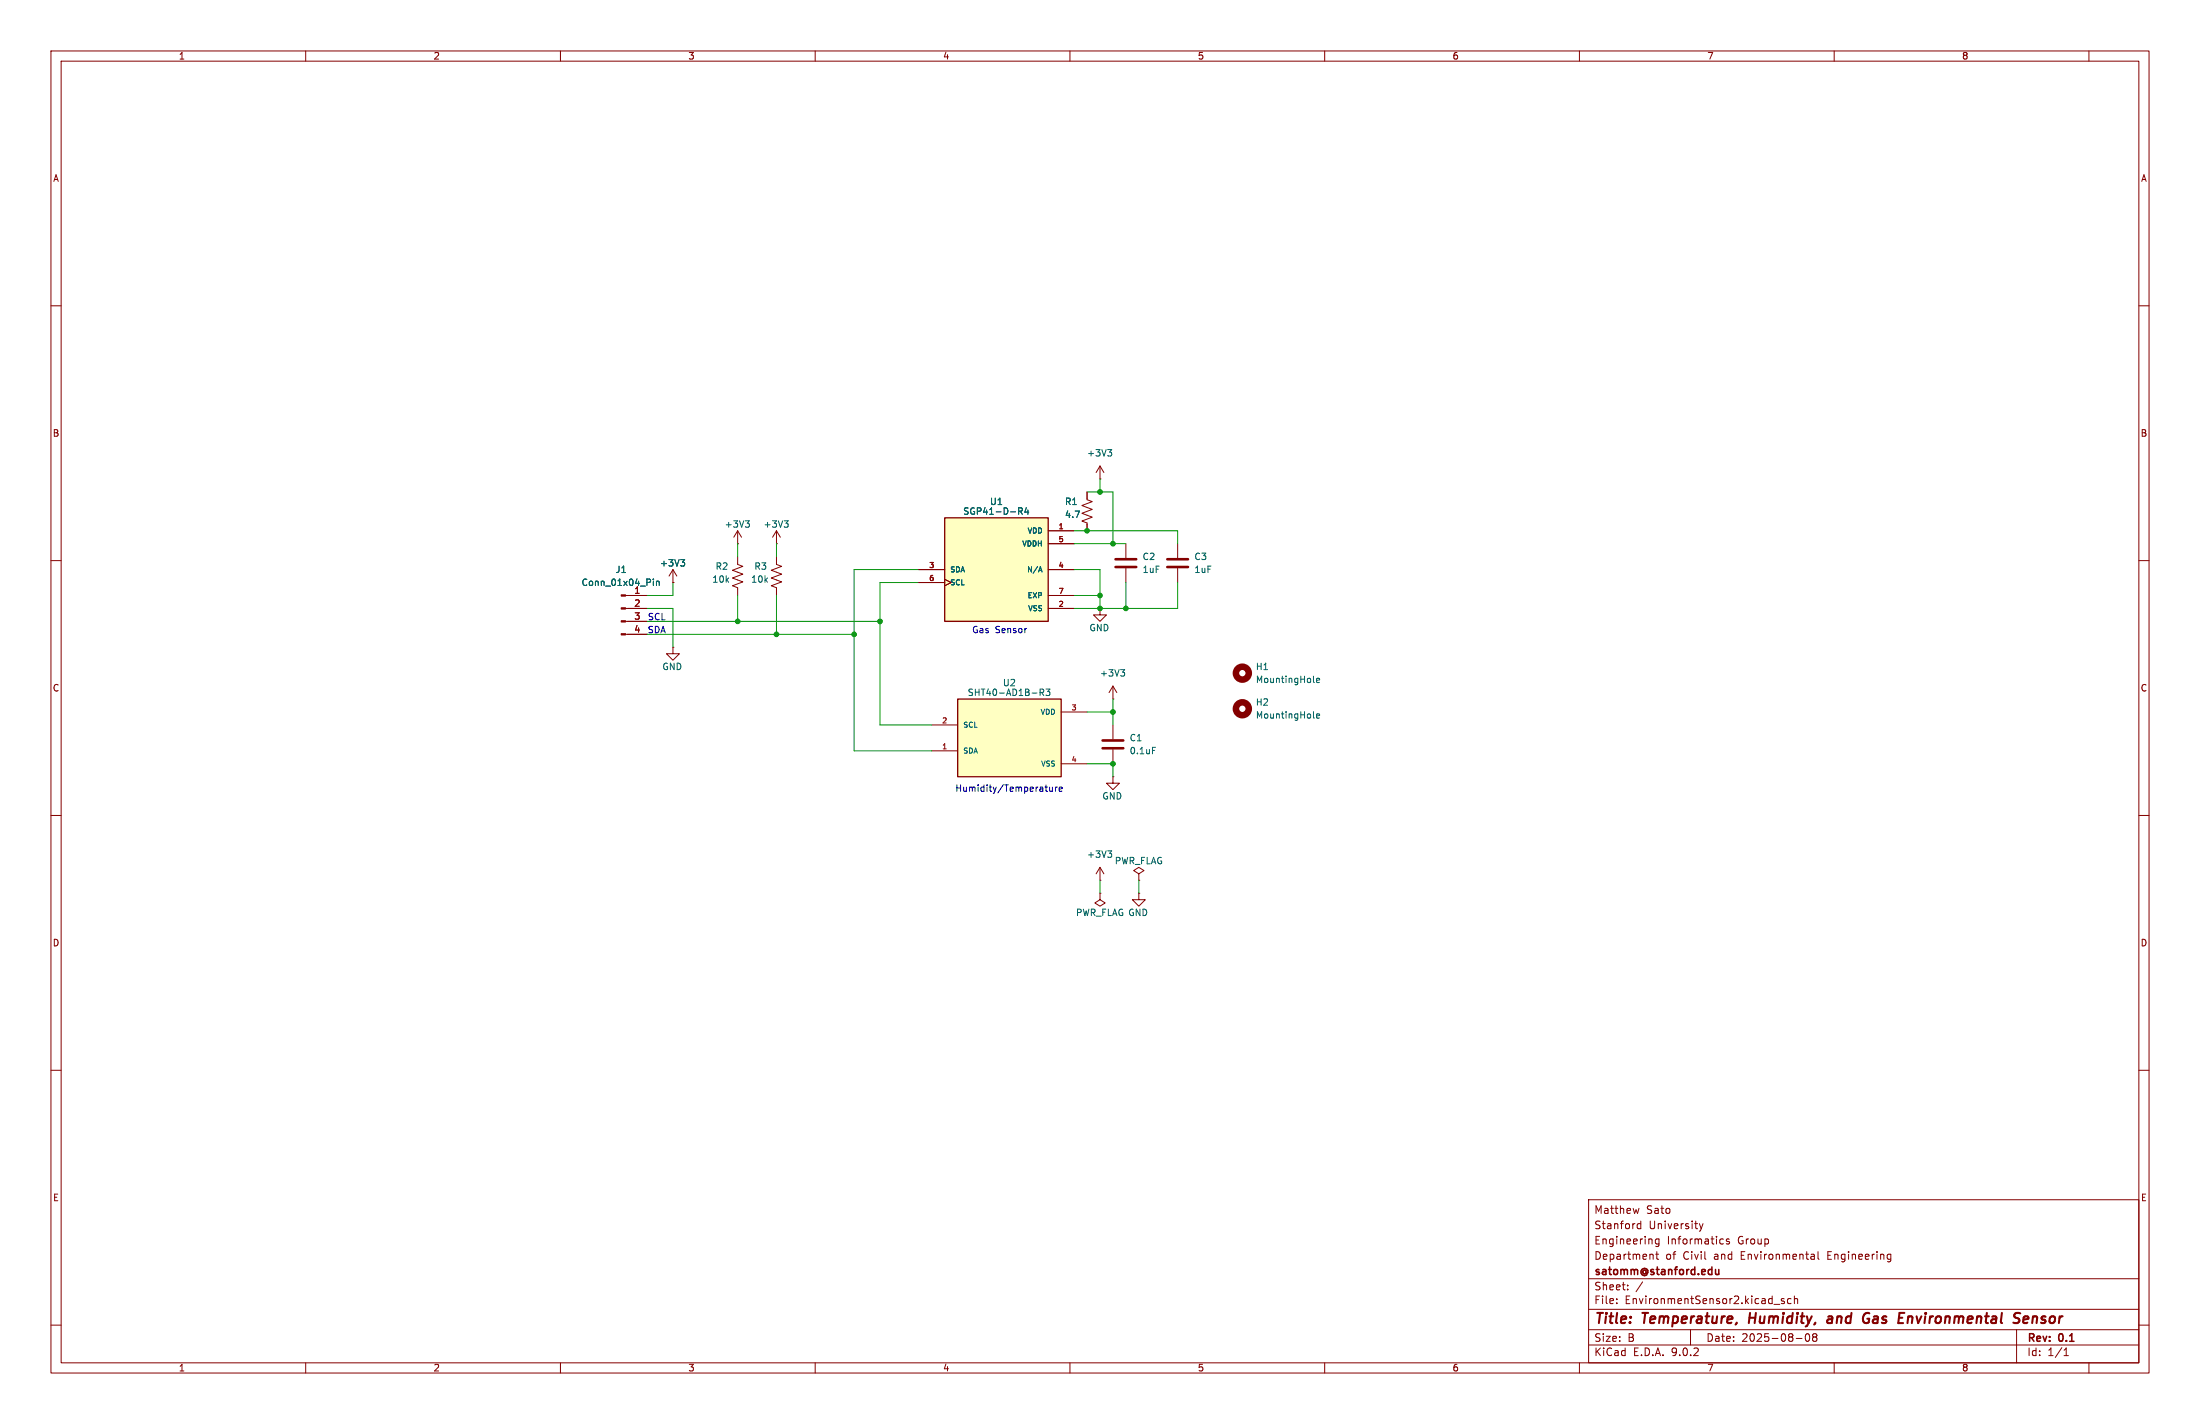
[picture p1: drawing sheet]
(kicad_sch
 (version 20250114)
 (generator "eeschema")
 (generator_version "9.0")
 (paper "B")
 (title_block
  (title "Temperature, Humidity, and Gas Environmental Sensor")
  (date "2025-08-08")
  (rev "0.1")
  (company "satomm@stanford.edu")
  (comment 1 "Department of Civil and Environmental Engineering")
  (comment 2 "Engineering Informatics Group")
  (comment 3 "Stanford University")
  (comment 4 "Matthew Sato"))
 (lib_symbols
  (symbol "Connector:Conn_01x04_Pin"
   (pin_names
    (offset 1.016) (hide yes)) (exclude_from_sim no) (in_bom yes) (on_board yes)
   (property "Reference" "J" (at 0 5.08 0) (effects (font (size 1.27 1.27))))
   (property "Value" "Conn_01x04_Pin" (at 0 -7.62 0) (effects (font (size 1.27 1.27))))
   (property "Footprint" "" (at 0 0 0) (effects (font (size 1.27 1.27)) (hide yes)))
   (property "Datasheet" "~" (at 0 0 0) (effects (font (size 1.27 1.27)) (hide yes)))
   (property "Description" "Generic connector, single row, 01x04, script generated" (at 0 0 0) (effects (font (size 1.27 1.27)) (hide yes)))
   (property "ki_locked" "" (at 0 0 0) (effects (font (size 1.27 1.27))))
   (symbol "Conn_01x04_Pin_1_1"
    (rectangle (start 0.8636 2.667) (end 0 2.413) (stroke (width 0.1524) (type default)) (fill (type outline)))
    (rectangle (start 0.8636 0.127) (end 0 -0.127) (stroke (width 0.1524) (type default)) (fill (type outline)))
    (rectangle (start 0.8636 -2.413) (end 0 -2.667) (stroke (width 0.1524) (type default)) (fill (type outline)))
    (rectangle (start 0.8636 -4.953) (end 0 -5.207) (stroke (width 0.1524) (type default)) (fill (type outline)))
    (polyline (pts (xy 1.27 2.54) (xy 0.8636 2.54)) (stroke (width 0.1524) (type default)) (fill (type none)))
    (polyline (pts (xy 1.27 0) (xy 0.8636 0)) (stroke (width 0.1524) (type default)) (fill (type none)))
    (polyline (pts (xy 1.27 -2.54) (xy 0.8636 -2.54)) (stroke (width 0.1524) (type default)) (fill (type none)))
    (polyline (pts (xy 1.27 -5.08) (xy 0.8636 -5.08)) (stroke (width 0.1524) (type default)) (fill (type none)))
    (pin passive line (at 5.08 2.54 180) (length 3.81) (name "Pin_1" (effects (font (size 1.27 1.27)))) (number "1" (effects (font (size 1.27 1.27)))))
    (pin passive line (at 5.08 0 180) (length 3.81) (name "Pin_2" (effects (font (size 1.27 1.27)))) (number "2" (effects (font (size 1.27 1.27)))))
    (pin passive line (at 5.08 -2.54 180) (length 3.81) (name "Pin_3" (effects (font (size 1.27 1.27)))) (number "3" (effects (font (size 1.27 1.27)))))
    (pin passive line (at 5.08 -5.08 180) (length 3.81) (name "Pin_4" (effects (font (size 1.27 1.27)))) (number "4" (effects (font (size 1.27 1.27))))))
   (embedded_fonts no))
  (symbol "Device:C"
   (pin_numbers (hide yes))
   (pin_names
    (offset 0.254)) (exclude_from_sim no) (in_bom yes) (on_board yes)
   (property "Reference" "C" (at 0.635 2.54 0) (effects (font (size 1.27 1.27)) (justify left)))
   (property "Value" "C" (at 0.635 -2.54 0) (effects (font (size 1.27 1.27)) (justify left)))
   (property "Footprint" "" (at 0.9652 -3.81 0) (effects (font (size 1.27 1.27)) (hide yes)))
   (property "Datasheet" "~" (at 0 0 0) (effects (font (size 1.27 1.27)) (hide yes)))
   (property "Description" "Unpolarized capacitor" (at 0 0 0) (effects (font (size 1.27 1.27)) (hide yes)))
   (symbol "C_0_1"
    (polyline (pts (xy -2.032 0.762) (xy 2.032 0.762)) (stroke (width 0.508) (type default)) (fill (type none)))
    (polyline (pts (xy -2.032 -0.762) (xy 2.032 -0.762)) (stroke (width 0.508) (type default)) (fill (type none))))
   (symbol "C_1_1"
    (pin passive line (at 0 3.81 270) (length 2.794) (name "~" (effects (font (size 1.27 1.27)))) (number "1" (effects (font (size 1.27 1.27)))))
    (pin passive line (at 0 -3.81 90) (length 2.794) (name "~" (effects (font (size 1.27 1.27)))) (number "2" (effects (font (size 1.27 1.27))))))
   (embedded_fonts no))
  (symbol "Device:R_US"
   (pin_numbers (hide yes))
   (pin_names
    (offset 0)) (exclude_from_sim no) (in_bom yes) (on_board yes)
   (property "Reference" "R" (at 2.54 0 90) (effects (font (size 1.27 1.27))))
   (property "Value" "R_US" (at -2.54 0 90) (effects (font (size 1.27 1.27))))
   (property "Footprint" "" (at 1.016 -0.254 90) (effects (font (size 1.27 1.27)) (hide yes)))
   (property "Datasheet" "~" (at 0 0 0) (effects (font (size 1.27 1.27)) (hide yes)))
   (property "Description" "Resistor, US symbol" (at 0 0 0) (effects (font (size 1.27 1.27)) (hide yes)))
   (symbol "R_US_0_1"
    (polyline (pts (xy 0 2.286) (xy 0 2.54)) (stroke (width 0) (type default)) (fill (type none)))
    (polyline (pts (xy 0 2.286) (xy 1.016 1.905) (xy 0 1.524) (xy -1.016 1.143) (xy 0 0.762)) (stroke (width 0) (type default)) (fill (type none)))
    (polyline (pts (xy 0 0.762) (xy 1.016 0.381) (xy 0 0) (xy -1.016 -0.381) (xy 0 -0.762)) (stroke (width 0) (type default)) (fill (type none)))
    (polyline (pts (xy 0 -0.762) (xy 1.016 -1.143) (xy 0 -1.524) (xy -1.016 -1.905) (xy 0 -2.286)) (stroke (width 0) (type default)) (fill (type none)))
    (polyline (pts (xy 0 -2.286) (xy 0 -2.54)) (stroke (width 0) (type default)) (fill (type none))))
   (symbol "R_US_1_1"
    (pin passive line (at 0 3.81 270) (length 1.27) (name "~" (effects (font (size 1.27 1.27)))) (number "1" (effects (font (size 1.27 1.27)))))
    (pin passive line (at 0 -3.81 90) (length 1.27) (name "~" (effects (font (size 1.27 1.27)))) (number "2" (effects (font (size 1.27 1.27))))))
   (embedded_fonts no))
  (symbol "MattsLibrary:SGP41-D-R4"
   (pin_names
    (offset 1.016)) (exclude_from_sim no) (in_bom yes) (on_board yes)
   (property "Reference" "U1" (at 0 13.335 0) (effects (font (size 1.27 1.27))))
   (property "Value" "SGP41-D-R4" (at 0 11.43 0) (effects (font (size 1.27 1.27))))
   (property "Footprint" "MattsLibrary:XDCR_SGP41-D-R4" (at -0.254 -14.732 0) (effects (font (size 1.27 1.27)) (justify bottom) (hide yes)))
   (property "Datasheet" "" (at 0 0 0) (effects (font (size 1.27 1.27)) (hide yes)))
   (property "Description" "" (at 0 0 0) (effects (font (size 1.27 1.27)) (hide yes)))
   (property "Mfr" "" (at 0 0 0) (effects (font (size 1.27 1.27)) (hide yes)))
   (property "Mfr P/N" "" (at 0 0 0) (effects (font (size 1.27 1.27)) (hide yes)))
   (property "Supplier 1" "" (at 0 0 0) (effects (font (size 1.27 1.27)) (hide yes)))
   (property "Supplier 1 P/N" "" (at 0 0 0) (effects (font (size 1.27 1.27)) (hide yes)))
   (property "Supplier 2" "" (at 0 0 0) (effects (font (size 1.27 1.27)) (hide yes)))
   (property "Supplier 2 P/N" "" (at 0 0 0) (effects (font (size 1.27 1.27)) (hide yes)))
   (property "PARTREV" "1.0" (at 0.254 -19.558 0) (effects (font (size 1.27 1.27)) (justify bottom) (hide yes)))
   (property "STANDARD" "Manufacturer Recommendations" (at 0.508 -17.018 0) (effects (font (size 1.27 1.27)) (justify bottom) (hide yes)))
   (property "MAXIMUM_PACKAGE_HEIGHT" "0.95 mm" (at 0 -18.288 0) (effects (font (size 1.27 1.27)) (justify bottom) (hide yes)))
   (property "MANUFACTURER" "Sensirion" (at 0.254 -21.59 0) (effects (font (size 1.27 1.27)) (justify bottom) (hide yes)))
   (symbol "SGP41-D-R4_0_0"
    (rectangle (start -10.16 -10.16) (end 10.16 10.16) (stroke (width 0.254) (type default)) (fill (type background)))
    (pin bidirectional line (at -15.24 0 0) (length 5.08) (name "SDA" (effects (font (size 1.016 1.016)))) (number "3" (effects (font (size 1.016 1.016)))))
    (pin bidirectional clock (at -15.24 -2.54 0) (length 5.08) (name "SCL" (effects (font (size 1.016 1.016)))) (number "6" (effects (font (size 1.016 1.016)))))
    (pin passive line (at 15.24 7.62 180) (length 5.08) (name "VDD" (effects (font (size 1.016 1.016)))) (number "1" (effects (font (size 1.016 1.016)))))
    (pin power_in line (at 15.24 5.08 180) (length 5.08) (name "VDDH" (effects (font (size 1.016 1.016)))) (number "5" (effects (font (size 1.016 1.016)))))
    (pin passive line (at 15.24 0 180) (length 5.08) (name "N/A" (effects (font (size 1.016 1.016)))) (number "4" (effects (font (size 1.016 1.016)))))
    (pin power_in line (at 15.24 -5.08 180) (length 5.08) (name "EXP" (effects (font (size 1.016 1.016)))) (number "7" (effects (font (size 1.016 1.016)))))
    (pin power_in line (at 15.24 -7.62 180) (length 5.08) (name "VSS" (effects (font (size 1.016 1.016)))) (number "2" (effects (font (size 1.016 1.016))))))
   (embedded_fonts no))
  (symbol "MattsLibrary:SHT40-AD1B-R3"
   (pin_names
    (offset 1.016)) (exclude_from_sim no) (in_bom yes) (on_board yes)
   (property "Reference" "U" (at -1.016 8.128 0) (effects (font (size 1.27 1.27)) (justify left bottom)))
   (property "Value" "SHT40-AD1B-R3" (at -10.16 -10.16 0) (effects (font (size 1.27 1.27)) (justify left bottom)))
   (property "Footprint" "SHT40-AD1B-R3:SHT4X" (at -2.794 -12.192 0) (effects (font (size 1.27 1.27)) (justify bottom) (hide yes)))
   (property "Datasheet" "" (at 0 0 0) (effects (font (size 1.27 1.27)) (hide yes)))
   (property "Description" "" (at 0 0 0) (effects (font (size 1.27 1.27)) (hide yes)))
   (symbol "SHT40-AD1B-R3_0_0"
    (rectangle (start -10.16 -7.62) (end 10.16 7.62) (stroke (width 0.254) (type default)) (fill (type background)))
    (pin input line (at -15.24 2.54 0) (length 5.08) (name "SCL" (effects (font (size 1.016 1.016)))) (number "2" (effects (font (size 1.016 1.016)))))
    (pin bidirectional line (at -15.24 -2.54 0) (length 5.08) (name "SDA" (effects (font (size 1.016 1.016)))) (number "1" (effects (font (size 1.016 1.016)))))
    (pin power_in line (at 15.24 5.08 180) (length 5.08) (name "VDD" (effects (font (size 1.016 1.016)))) (number "3" (effects (font (size 1.016 1.016)))))
    (pin power_in line (at 15.24 -5.08 180) (length 5.08) (name "VSS" (effects (font (size 1.016 1.016)))) (number "4" (effects (font (size 1.016 1.016))))))
   (embedded_fonts no))
  (symbol "Mechanical:MountingHole"
   (pin_names
    (offset 1.016)) (exclude_from_sim no) (in_bom no) (on_board yes)
   (property "Reference" "H" (at 0 5.08 0) (effects (font (size 1.27 1.27))))
   (property "Value" "MountingHole" (at 0 3.175 0) (effects (font (size 1.27 1.27))))
   (property "Footprint" "" (at 0 0 0) (effects (font (size 1.27 1.27)) (hide yes)))
   (property "Datasheet" "~" (at 0 0 0) (effects (font (size 1.27 1.27)) (hide yes)))
   (property "Description" "Mounting Hole without connection" (at 0 0 0) (effects (font (size 1.27 1.27)) (hide yes)))
   (symbol "MountingHole_0_1"
    (circle (center 0 0) (radius 1.27) (stroke (width 1.27) (type default)) (fill (type none))))
   (embedded_fonts no))
  (symbol "power:+3V3"
   (power)
   (pin_numbers (hide yes))
   (pin_names
    (offset 0) (hide yes)) (exclude_from_sim no) (in_bom yes) (on_board yes)
   (property "Reference" "#PWR" (at 0 -3.81 0) (effects (font (size 1.27 1.27)) (hide yes)))
   (property "Value" "+3V3" (at 0 3.556 0) (effects (font (size 1.27 1.27))))
   (property "Footprint" "" (at 0 0 0) (effects (font (size 1.27 1.27)) (hide yes)))
   (property "Datasheet" "" (at 0 0 0) (effects (font (size 1.27 1.27)) (hide yes)))
   (property "Description" "Power symbol creates a global label with name \"+3V3\"" (at 0 0 0) (effects (font (size 1.27 1.27)) (hide yes)))
   (symbol "+3V3_0_1"
    (polyline (pts (xy -0.762 1.27) (xy 0 2.54)) (stroke (width 0) (type default)) (fill (type none)))
    (polyline (pts (xy 0 2.54) (xy 0.762 1.27)) (stroke (width 0) (type default)) (fill (type none)))
    (polyline (pts (xy 0 0) (xy 0 2.54)) (stroke (width 0) (type default)) (fill (type none))))
   (symbol "+3V3_1_1"
    (pin power_in line (at 0 0 90) (length 0) (name "~" (effects (font (size 1.27 1.27)))) (number "1" (effects (font (size 1.27 1.27))))))
   (embedded_fonts no))
  (symbol "power:GND"
   (power)
   (pin_numbers (hide yes))
   (pin_names
    (offset 0) (hide yes)) (exclude_from_sim no) (in_bom yes) (on_board yes)
   (property "Reference" "#PWR" (at 0 -6.35 0) (effects (font (size 1.27 1.27)) (hide yes)))
   (property "Value" "GND" (at 0 -3.81 0) (effects (font (size 1.27 1.27))))
   (property "Footprint" "" (at 0 0 0) (effects (font (size 1.27 1.27)) (hide yes)))
   (property "Datasheet" "" (at 0 0 0) (effects (font (size 1.27 1.27)) (hide yes)))
   (property "Description" "Power symbol creates a global label with name \"GND\" , ground" (at 0 0 0) (effects (font (size 1.27 1.27)) (hide yes)))
   (symbol "GND_0_1"
    (polyline (pts (xy 0 0) (xy 0 -1.27) (xy 1.27 -1.27) (xy 0 -2.54) (xy -1.27 -1.27) (xy 0 -1.27)) (stroke (width 0) (type default)) (fill (type none))))
   (symbol "GND_1_1"
    (pin power_in line (at 0 0 270) (length 0) (name "~" (effects (font (size 1.27 1.27)))) (number "1" (effects (font (size 1.27 1.27))))))
   (embedded_fonts no))
  (symbol "power:PWR_FLAG"
   (power)
   (pin_numbers (hide yes))
   (pin_names
    (offset 0) (hide yes)) (exclude_from_sim no) (in_bom yes) (on_board yes)
   (property "Reference" "#FLG" (at 0 1.905 0) (effects (font (size 1.27 1.27)) (hide yes)))
   (property "Value" "PWR_FLAG" (at 0 3.81 0) (effects (font (size 1.27 1.27))))
   (property "Footprint" "" (at 0 0 0) (effects (font (size 1.27 1.27)) (hide yes)))
   (property "Datasheet" "~" (at 0 0 0) (effects (font (size 1.27 1.27)) (hide yes)))
   (property "Description" "Special symbol for telling ERC where power comes from" (at 0 0 0) (effects (font (size 1.27 1.27)) (hide yes)))
   (symbol "PWR_FLAG_0_0"
    (pin power_out line (at 0 0 90) (length 0) (name "~" (effects (font (size 1.27 1.27)))) (number "1" (effects (font (size 1.27 1.27))))))
   (symbol "PWR_FLAG_0_1"
    (polyline (pts (xy 0 0) (xy 0 1.27) (xy -1.016 1.905) (xy 0 2.54) (xy 1.016 1.905) (xy 0 1.27)) (stroke (width 0) (type default)) (fill (type none))))
   (embedded_fonts no)))
 (text "SDA"
  (exclude_from_sim no)
  (at 128.905 123.825 0)
  (effects (font (size 1.27 1.27))))
 (text "Gas Sensor"
  (exclude_from_sim no)
  (at 196.215 123.825 0)
  (effects (font (size 1.27 1.27))))
 (text "Humidity/Temperature"
  (exclude_from_sim no)
  (at 198.12 154.94 0)
  (effects (font (size 1.27 1.27))))
 (text "SCL"
  (exclude_from_sim no)
  (at 128.905 121.285 0)
  (effects (font (size 1.27 1.27))))
 (junction
  (at 172.72 121.92)
  (diameter 0)
  (color 0 0 0 0))
 (junction
  (at 215.9 96.52)
  (diameter 0)
  (color 0 0 0 0))
 (junction
  (at 152.4 124.46)
  (diameter 0)
  (color 0 0 0 0))
 (junction
  (at 144.78 121.92)
  (diameter 0)
  (color 0 0 0 0))
 (junction
  (at 167.64 124.46)
  (diameter 0)
  (color 0 0 0 0))
 (junction
  (at 215.9 119.38)
  (diameter 0)
  (color 0 0 0 0))
 (junction
  (at 218.44 139.7)
  (diameter 0)
  (color 0 0 0 0))
 (junction
  (at 220.98 119.38)
  (diameter 0)
  (color 0 0 0 0))
 (junction
  (at 215.9 116.84)
  (diameter 0)
  (color 0 0 0 0))
 (junction
  (at 218.44 106.68)
  (diameter 0)
  (color 0 0 0 0))
 (junction
  (at 213.36 104.14)
  (diameter 0)
  (color 0 0 0 0))
 (junction
  (at 218.44 149.86)
  (diameter 0)
  (color 0 0 0 0))
 (wire
  (pts (xy 182.88 142.24) (xy 172.72 142.24))
  (stroke (width 0) (type default)))
 (wire
  (pts (xy 132.08 114.3) (xy 132.08 116.84))
  (stroke (width 0) (type default)))
 (wire
  (pts (xy 167.64 124.46) (xy 167.64 147.32))
  (stroke (width 0) (type default)))
 (wire
  (pts (xy 218.44 137.16) (xy 218.44 139.7))
  (stroke (width 0) (type default)))
 (wire
  (pts (xy 132.08 116.84) (xy 127 116.84))
  (stroke (width 0) (type default)))
 (wire
  (pts (xy 132.08 119.38) (xy 127 119.38))
  (stroke (width 0) (type default)))
 (wire
  (pts (xy 167.64 147.32) (xy 182.88 147.32))
  (stroke (width 0) (type default)))
 (wire
  (pts (xy 152.4 124.46) (xy 167.64 124.46))
  (stroke (width 0) (type default)))
 (wire
  (pts (xy 218.44 149.86) (xy 218.44 152.4))
  (stroke (width 0) (type default)))
 (wire
  (pts (xy 127 121.92) (xy 144.78 121.92))
  (stroke (width 0) (type default)))
 (wire
  (pts (xy 132.08 127) (xy 132.08 119.38))
  (stroke (width 0) (type default)))
 (wire
  (pts (xy 144.78 116.84) (xy 144.78 121.92))
  (stroke (width 0) (type default)))
 (wire
  (pts (xy 218.44 96.52) (xy 218.44 106.68))
  (stroke (width 0) (type default)))
 (wire
  (pts (xy 152.4 116.84) (xy 152.4 124.46))
  (stroke (width 0) (type default)))
 (wire
  (pts (xy 215.9 111.76) (xy 215.9 116.84))
  (stroke (width 0) (type default)))
 (wire
  (pts (xy 210.82 119.38) (xy 215.9 119.38))
  (stroke (width 0) (type default)))
 (wire
  (pts (xy 220.98 106.68) (xy 218.44 106.68))
  (stroke (width 0) (type default)))
 (wire
  (pts (xy 144.78 121.92) (xy 172.72 121.92))
  (stroke (width 0) (type default)))
 (wire
  (pts (xy 210.82 116.84) (xy 215.9 116.84))
  (stroke (width 0) (type default)))
 (wire
  (pts (xy 215.9 116.84) (xy 215.9 119.38))
  (stroke (width 0) (type default)))
 (wire
  (pts (xy 167.64 111.76) (xy 167.64 124.46))
  (stroke (width 0) (type default)))
 (wire
  (pts (xy 218.44 139.7) (xy 218.44 142.24))
  (stroke (width 0) (type default)))
 (wire
  (pts (xy 213.36 139.7) (xy 218.44 139.7))
  (stroke (width 0) (type default)))
 (wire
  (pts (xy 127 124.46) (xy 152.4 124.46))
  (stroke (width 0) (type default)))
 (wire
  (pts (xy 210.82 106.68) (xy 218.44 106.68))
  (stroke (width 0) (type default)))
 (wire
  (pts (xy 215.9 175.26) (xy 215.9 172.72))
  (stroke (width 0) (type default)))
 (wire
  (pts (xy 215.9 96.52) (xy 218.44 96.52))
  (stroke (width 0) (type default)))
 (wire
  (pts (xy 213.36 96.52) (xy 215.9 96.52))
  (stroke (width 0) (type default)))
 (wire
  (pts (xy 172.72 114.3) (xy 180.34 114.3))
  (stroke (width 0) (type default)))
 (wire
  (pts (xy 172.72 121.92) (xy 172.72 114.3))
  (stroke (width 0) (type default)))
 (wire
  (pts (xy 172.72 142.24) (xy 172.72 121.92))
  (stroke (width 0) (type default)))
 (wire
  (pts (xy 210.82 104.14) (xy 213.36 104.14))
  (stroke (width 0) (type default)))
 (wire
  (pts (xy 213.36 104.14) (xy 231.14 104.14))
  (stroke (width 0) (type default)))
 (wire
  (pts (xy 231.14 104.14) (xy 231.14 106.68))
  (stroke (width 0) (type default)))
 (wire
  (pts (xy 223.52 172.72) (xy 223.52 175.26))
  (stroke (width 0) (type default)))
 (wire
  (pts (xy 152.4 106.68) (xy 152.4 109.22))
  (stroke (width 0) (type default)))
 (wire
  (pts (xy 210.82 111.76) (xy 215.9 111.76))
  (stroke (width 0) (type default)))
 (wire
  (pts (xy 231.14 119.38) (xy 220.98 119.38))
  (stroke (width 0) (type default)))
 (wire
  (pts (xy 215.9 119.38) (xy 220.98 119.38))
  (stroke (width 0) (type default)))
 (wire
  (pts (xy 220.98 114.3) (xy 220.98 119.38))
  (stroke (width 0) (type default)))
 (wire
  (pts (xy 215.9 96.52) (xy 215.9 93.98))
  (stroke (width 0) (type default)))
 (wire
  (pts (xy 180.34 111.76) (xy 167.64 111.76))
  (stroke (width 0) (type default)))
 (wire
  (pts (xy 144.78 106.68) (xy 144.78 109.22))
  (stroke (width 0) (type default)))
 (wire
  (pts (xy 231.14 114.3) (xy 231.14 119.38))
  (stroke (width 0) (type default)))
 (wire
  (pts (xy 213.36 149.86) (xy 218.44 149.86))
  (stroke (width 0) (type default)))
 (symbol
  (lib_id "power:PWR_FLAG")
  (at 215.9 175.26 180)
  (unit 1)
  (exclude_from_sim no)
  (in_bom yes)
  (on_board yes)
  (dnp no)
  (property "Reference" "#FLG01" (at 215.9 177.165 0) (effects (font (size 1.27 1.27)) (hide yes)))
  (property "Value" "PWR_FLAG" (at 215.9 179.07 0) (effects (font (size 1.27 1.27))))
  (property "Footprint" "" (at 215.9 175.26 0) (effects (font (size 1.27 1.27)) (hide yes)))
  (property "Datasheet" "~" (at 215.9 175.26 0) (effects (font (size 1.27 1.27)) (hide yes)))
  (property "Description" "Special symbol for telling ERC where power comes from" (at 215.9 175.26 0) (effects (font (size 1.27 1.27)) (hide yes)))
  (pin "1"))
 (symbol
  (lib_id "Device:R_US")
  (at 144.78 113.03 0)
  (unit 1)
  (exclude_from_sim no)
  (in_bom yes)
  (on_board yes)
  (dnp no)
  (property "Reference" "R2" (at 140.335 111.125 0) (effects (font (size 1.27 1.27)) (justify left)))
  (property "Value" "10k" (at 139.7 113.665 0) (effects (font (size 1.27 1.27)) (justify left)))
  (property "Footprint" "Resistor_SMD:R_0805_2012Metric_Pad1.20x1.40mm_HandSolder" (at 145.796 113.284 90) (effects (font (size 1.27 1.27)) (hide yes)))
  (property "Datasheet" "~" (at 144.78 113.03 0) (effects (font (size 1.27 1.27)) (hide yes)))
  (property "Description" "Resistor, US symbol" (at 144.78 113.03 0) (effects (font (size 1.27 1.27)) (hide yes)))
  (property "Mfr" "Stackpole Electronics Inc" (at 144.78 113.03 0) (effects (font (size 1.27 1.27)) (hide yes)))
  (property "Mfr P/N" "RMCF0805FT10K0" (at 144.78 113.03 0) (effects (font (size 1.27 1.27)) (hide yes)))
  (property "Supplier 1" "DigiKey" (at 144.78 113.03 0) (effects (font (size 1.27 1.27)) (hide yes)))
  (property "Supplier 1 P/N" "RMCF0805FT10K0CT-ND" (at 144.78 113.03 0) (effects (font (size 1.27 1.27)) (hide yes)))
  (pin "1")
  (pin "2"))
 (symbol
  (lib_id "power:+3V3")
  (at 215.9 172.72 0)
  (unit 1)
  (exclude_from_sim no)
  (in_bom yes)
  (on_board yes)
  (dnp no)
  (fields_autoplaced yes)
  (property "Reference" "#PWR010" (at 215.9 176.53 0) (effects (font (size 1.27 1.27)) (hide yes)))
  (property "Value" "+3V3" (at 215.9 167.64 0) (effects (font (size 1.27 1.27))))
  (property "Footprint" "" (at 215.9 172.72 0) (effects (font (size 1.27 1.27)) (hide yes)))
  (property "Datasheet" "" (at 215.9 172.72 0) (effects (font (size 1.27 1.27)) (hide yes)))
  (property "Description" "Power symbol creates a global label with name \"+3V3\"" (at 215.9 172.72 0) (effects (font (size 1.27 1.27)) (hide yes)))
  (pin "1"))
 (symbol
  (lib_id "power:GND")
  (at 132.08 127 0)
  (unit 1)
  (exclude_from_sim no)
  (in_bom yes)
  (on_board yes)
  (dnp no)
  (property "Reference" "#PWR06" (at 132.08 133.35 0) (effects (font (size 1.27 1.27)) (hide yes)))
  (property "Value" "GND" (at 133.985 130.81 0) (effects (font (size 1.27 1.27)) (justify right)))
  (property "Footprint" "" (at 132.08 127 0) (effects (font (size 1.27 1.27)) (hide yes)))
  (property "Datasheet" "" (at 132.08 127 0) (effects (font (size 1.27 1.27)) (hide yes)))
  (property "Description" "Power symbol creates a global label with name \"GND\" , ground" (at 132.08 127 0) (effects (font (size 1.27 1.27)) (hide yes)))
  (pin "1"))
 (symbol
  (lib_id "power:+3V3")
  (at 215.9 93.98 0)
  (unit 1)
  (exclude_from_sim no)
  (in_bom yes)
  (on_board yes)
  (dnp no)
  (fields_autoplaced yes)
  (property "Reference" "#PWR04" (at 215.9 97.79 0) (effects (font (size 1.27 1.27)) (hide yes)))
  (property "Value" "+3V3" (at 215.9 88.9 0) (effects (font (size 1.27 1.27))))
  (property "Footprint" "" (at 215.9 93.98 0) (effects (font (size 1.27 1.27)) (hide yes)))
  (property "Datasheet" "" (at 215.9 93.98 0) (effects (font (size 1.27 1.27)) (hide yes)))
  (property "Description" "Power symbol creates a global label with name \"+3V3\"" (at 215.9 93.98 0) (effects (font (size 1.27 1.27)) (hide yes)))
  (pin "1"))
 (symbol
  (lib_id "Device:R_US")
  (at 213.36 100.33 0)
  (unit 1)
  (exclude_from_sim no)
  (in_bom yes)
  (on_board yes)
  (dnp no)
  (property "Reference" "R1" (at 208.915 98.425 0) (effects (font (size 1.27 1.27)) (justify left)))
  (property "Value" "4.7" (at 208.915 100.965 0) (effects (font (size 1.27 1.27)) (justify left)))
  (property "Footprint" "Resistor_SMD:R_0805_2012Metric_Pad1.20x1.40mm_HandSolder" (at 214.376 100.584 90) (effects (font (size 1.27 1.27)) (hide yes)))
  (property "Datasheet" "~" (at 213.36 100.33 0) (effects (font (size 1.27 1.27)) (hide yes)))
  (property "Description" "Resistor, US symbol" (at 213.36 100.33 0) (effects (font (size 1.27 1.27)) (hide yes)))
  (property "Mfr" "YAGEO" (at 213.36 100.33 0) (effects (font (size 1.27 1.27)) (hide yes)))
  (property "Mfr P/N" "RC0805FR-074R7L" (at 213.36 100.33 0) (effects (font (size 1.27 1.27)) (hide yes)))
  (property "Supplier 1" "DigiKey" (at 213.36 100.33 0) (effects (font (size 1.27 1.27)) (hide yes)))
  (property "Supplier 1 P/N" "311-4.70CRCT-ND" (at 213.36 100.33 0) (effects (font (size 1.27 1.27)) (hide yes)))
  (pin "1")
  (pin "2"))
 (symbol
  (lib_id "Device:C")
  (at 220.98 110.49 0)
  (unit 1)
  (exclude_from_sim no)
  (in_bom yes)
  (on_board yes)
  (dnp no)
  (fields_autoplaced yes)
  (property "Reference" "C2" (at 224.155 109.2199 0) (effects (font (size 1.27 1.27)) (justify left)))
  (property "Value" "1uF" (at 224.155 111.7599 0) (effects (font (size 1.27 1.27)) (justify left)))
  (property "Footprint" "Capacitor_SMD:C_0805_2012Metric_Pad1.18x1.45mm_HandSolder" (at 221.9452 114.3 0) (effects (font (size 1.27 1.27)) (hide yes)))
  (property "Datasheet" "https://mm.digikey.com/Volume0/opasdata/d220001/medias/docus/1105/CL21B105KAFNNNE_Spec.pdf" (at 220.98 110.49 0) (effects (font (size 1.27 1.27)) (hide yes)))
  (property "Description" "Unpolarized capacitor" (at 220.98 110.49 0) (effects (font (size 1.27 1.27)) (hide yes)))
  (property "Mfr" "Samsung Electro-Mechanics" (at 220.98 110.49 0) (effects (font (size 1.27 1.27)) (hide yes)))
  (property "Mfr P/N" "1276-1066-1-ND" (at 220.98 110.49 0) (effects (font (size 1.27 1.27)) (hide yes)))
  (property "Supplier 1" "DigiKey" (at 220.98 110.49 0) (effects (font (size 1.27 1.27)) (hide yes)))
  (property "Supplier 1 P/N" "1276-1066-1-ND" (at 220.98 110.49 0) (effects (font (size 1.27 1.27)) (hide yes)))
  (pin "1")
  (pin "2"))
 (symbol
  (lib_id "power:+3V3")
  (at 144.78 106.68 0)
  (unit 1)
  (exclude_from_sim no)
  (in_bom yes)
  (on_board yes)
  (dnp no)
  (property "Reference" "#PWR07" (at 144.78 110.49 0) (effects (font (size 1.27 1.27)) (hide yes)))
  (property "Value" "+3V3" (at 144.78 102.87 0) (effects (font (size 1.27 1.27))))
  (property "Footprint" "" (at 144.78 106.68 0) (effects (font (size 1.27 1.27)) (hide yes)))
  (property "Datasheet" "" (at 144.78 106.68 0) (effects (font (size 1.27 1.27)) (hide yes)))
  (property "Description" "Power symbol creates a global label with name \"+3V3\"" (at 144.78 106.68 0) (effects (font (size 1.27 1.27)) (hide yes)))
  (pin "1"))
 (symbol
  (lib_id "Mechanical:MountingHole")
  (at 243.84 132.08 0)
  (unit 1)
  (exclude_from_sim no)
  (in_bom no)
  (on_board yes)
  (dnp no)
  (fields_autoplaced yes)
  (property "Reference" "H1" (at 246.38 130.8099 0) (effects (font (size 1.27 1.27)) (justify left)))
  (property "Value" "MountingHole" (at 246.38 133.3499 0) (effects (font (size 1.27 1.27)) (justify left)))
  (property "Footprint" "MountingHole:MountingHole_3.2mm_M3" (at 243.84 132.08 0) (effects (font (size 1.27 1.27)) (hide yes)))
  (property "Datasheet" "~" (at 243.84 132.08 0) (effects (font (size 1.27 1.27)) (hide yes)))
  (property "Description" "Mounting Hole without connection" (at 243.84 132.08 0) (effects (font (size 1.27 1.27)) (hide yes)))
  (property "Mfr" "" (at 243.84 132.08 0) (effects (font (size 1.27 1.27)) (hide yes)))
  (property "Mfr P/N" "" (at 243.84 132.08 0) (effects (font (size 1.27 1.27)) (hide yes)))
  (property "Supplier 1" "" (at 243.84 132.08 0) (effects (font (size 1.27 1.27)) (hide yes)))
  (property "Supplier 1 P/N" "" (at 243.84 132.08 0) (effects (font (size 1.27 1.27)) (hide yes)))
  (property "Supplier 2" "" (at 243.84 132.08 0) (effects (font (size 1.27 1.27)) (hide yes)))
  (property "Supplier 2 P/N" "" (at 243.84 132.08 0) (effects (font (size 1.27 1.27)) (hide yes))))
 (symbol
  (lib_id "Device:C")
  (at 218.44 146.05 0)
  (unit 1)
  (exclude_from_sim no)
  (in_bom yes)
  (on_board yes)
  (dnp no)
  (fields_autoplaced yes)
  (property "Reference" "C1" (at 221.615 144.7799 0) (effects (font (size 1.27 1.27)) (justify left)))
  (property "Value" "0.1uF" (at 221.615 147.3199 0) (effects (font (size 1.27 1.27)) (justify left)))
  (property "Footprint" "Capacitor_SMD:C_0805_2012Metric_Pad1.18x1.45mm_HandSolder" (at 219.4052 149.86 0) (effects (font (size 1.27 1.27)) (hide yes)))
  (property "Datasheet" "~" (at 218.44 146.05 0) (effects (font (size 1.27 1.27)) (hide yes)))
  (property "Description" "Unpolarized capacitor" (at 218.44 146.05 0) (effects (font (size 1.27 1.27)) (hide yes)))
  (property "Mfr" "Samsung Electro-Mechanics" (at 218.44 146.05 0) (effects (font (size 1.27 1.27)) (hide yes)))
  (property "Mfr P/N" "CL21B104KBCNNNC" (at 218.44 146.05 0) (effects (font (size 1.27 1.27)) (hide yes)))
  (property "Supplier 1" "DigiKey" (at 218.44 146.05 0) (effects (font (size 1.27 1.27)) (hide yes)))
  (property "Supplier 1 P/N" "1276-1003-1-ND" (at 218.44 146.05 0) (effects (font (size 1.27 1.27)) (hide yes)))
  (pin "1")
  (pin "2"))
 (symbol
  (lib_id "power:GND")
  (at 223.52 175.26 0)
  (unit 1)
  (exclude_from_sim no)
  (in_bom yes)
  (on_board yes)
  (dnp no)
  (property "Reference" "#PWR09" (at 223.52 181.61 0) (effects (font (size 1.27 1.27)) (hide yes)))
  (property "Value" "GND" (at 225.425 179.07 0) (effects (font (size 1.27 1.27)) (justify right)))
  (property "Footprint" "" (at 223.52 175.26 0) (effects (font (size 1.27 1.27)) (hide yes)))
  (property "Datasheet" "" (at 223.52 175.26 0) (effects (font (size 1.27 1.27)) (hide yes)))
  (property "Description" "Power symbol creates a global label with name \"GND\" , ground" (at 223.52 175.26 0) (effects (font (size 1.27 1.27)) (hide yes)))
  (pin "1"))
 (symbol
  (lib_id "power:PWR_FLAG")
  (at 223.52 172.72 0)
  (unit 1)
  (exclude_from_sim no)
  (in_bom yes)
  (on_board yes)
  (dnp no)
  (property "Reference" "#FLG02" (at 223.52 170.815 0) (effects (font (size 1.27 1.27)) (hide yes)))
  (property "Value" "PWR_FLAG" (at 223.52 168.91 0) (effects (font (size 1.27 1.27))))
  (property "Footprint" "" (at 223.52 172.72 0) (effects (font (size 1.27 1.27)) (hide yes)))
  (property "Datasheet" "~" (at 223.52 172.72 0) (effects (font (size 1.27 1.27)) (hide yes)))
  (property "Description" "Special symbol for telling ERC where power comes from" (at 223.52 172.72 0) (effects (font (size 1.27 1.27)) (hide yes)))
  (pin "1"))
 (symbol
  (lib_id "power:GND")
  (at 215.9 119.38 0)
  (unit 1)
  (exclude_from_sim no)
  (in_bom yes)
  (on_board yes)
  (dnp no)
  (property "Reference" "#PWR03" (at 215.9 125.73 0) (effects (font (size 1.27 1.27)) (hide yes)))
  (property "Value" "GND" (at 217.805 123.19 0) (effects (font (size 1.27 1.27)) (justify right)))
  (property "Footprint" "" (at 215.9 119.38 0) (effects (font (size 1.27 1.27)) (hide yes)))
  (property "Datasheet" "" (at 215.9 119.38 0) (effects (font (size 1.27 1.27)) (hide yes)))
  (property "Description" "Power symbol creates a global label with name \"GND\" , ground" (at 215.9 119.38 0) (effects (font (size 1.27 1.27)) (hide yes)))
  (pin "1"))
 (symbol
  (lib_id "Device:R_US")
  (at 152.4 113.03 0)
  (unit 1)
  (exclude_from_sim no)
  (in_bom yes)
  (on_board yes)
  (dnp no)
  (property "Reference" "R3" (at 147.955 111.125 0) (effects (font (size 1.27 1.27)) (justify left)))
  (property "Value" "10k" (at 147.32 113.665 0) (effects (font (size 1.27 1.27)) (justify left)))
  (property "Footprint" "Resistor_SMD:R_0805_2012Metric_Pad1.20x1.40mm_HandSolder" (at 153.416 113.284 90) (effects (font (size 1.27 1.27)) (hide yes)))
  (property "Datasheet" "~" (at 152.4 113.03 0) (effects (font (size 1.27 1.27)) (hide yes)))
  (property "Description" "Resistor, US symbol" (at 152.4 113.03 0) (effects (font (size 1.27 1.27)) (hide yes)))
  (property "Mfr" "Stackpole Electronics Inc" (at 152.4 113.03 0) (effects (font (size 1.27 1.27)) (hide yes)))
  (property "Mfr P/N" "RMCF0805FT10K0" (at 152.4 113.03 0) (effects (font (size 1.27 1.27)) (hide yes)))
  (property "Supplier 1" "DigiKey" (at 152.4 113.03 0) (effects (font (size 1.27 1.27)) (hide yes)))
  (property "Supplier 1 P/N" "RMCF0805FT10K0CT-ND" (at 152.4 113.03 0) (effects (font (size 1.27 1.27)) (hide yes)))
  (pin "1")
  (pin "2"))
 (symbol
  (lib_id "Mechanical:MountingHole")
  (at 243.84 139.065 0)
  (unit 1)
  (exclude_from_sim no)
  (in_bom no)
  (on_board yes)
  (dnp no)
  (fields_autoplaced yes)
  (property "Reference" "H2" (at 246.38 137.7949 0) (effects (font (size 1.27 1.27)) (justify left)))
  (property "Value" "MountingHole" (at 246.38 140.3349 0) (effects (font (size 1.27 1.27)) (justify left)))
  (property "Footprint" "MountingHole:MountingHole_3.2mm_M3" (at 243.84 139.065 0) (effects (font (size 1.27 1.27)) (hide yes)))
  (property "Datasheet" "~" (at 243.84 139.065 0) (effects (font (size 1.27 1.27)) (hide yes)))
  (property "Description" "Mounting Hole without connection" (at 243.84 139.065 0) (effects (font (size 1.27 1.27)) (hide yes))))
 (symbol
  (lib_id "power:+3V3")
  (at 132.08 114.3 0)
  (unit 1)
  (exclude_from_sim no)
  (in_bom yes)
  (on_board yes)
  (dnp no)
  (property "Reference" "#PWR05" (at 132.08 118.11 0) (effects (font (size 1.27 1.27)) (hide yes)))
  (property "Value" "+3V3" (at 132.08 110.49 0) (effects (font (size 1.27 1.27))))
  (property "Footprint" "" (at 132.08 114.3 0) (effects (font (size 1.27 1.27)) (hide yes)))
  (property "Datasheet" "" (at 132.08 114.3 0) (effects (font (size 1.27 1.27)) (hide yes)))
  (property "Description" "Power symbol creates a global label with name \"+3V3\"" (at 132.08 114.3 0) (effects (font (size 1.27 1.27)) (hide yes)))
  (pin "1"))
 (symbol
  (lib_id "MattsLibrary:SGP41-D-R4")
  (at 195.58 111.76 0)
  (unit 1)
  (exclude_from_sim no)
  (in_bom yes)
  (on_board yes)
  (dnp no)
  (property "Reference" "U1" (at 195.58 98.425 0) (effects (font (size 1.27 1.27))))
  (property "Value" "SGP41-D-R4" (at 195.58 100.33 0) (effects (font (size 1.27 1.27))))
  (property "Footprint" "MattsLibrary:XDCR_SGP41-D-R4" (at 195.326 126.492 0) (effects (font (size 1.27 1.27)) (justify bottom) (hide yes)))
  (property "Datasheet" "https://sensirion.com/media/documents/5FE8673C/61E96F50/Sensirion_Gas_Sensors_Datasheet_SGP41.pdf" (at 195.58 111.76 0) (effects (font (size 1.27 1.27)) (hide yes)))
  (property "Description" "SENSOR AIR QUALITY I2C OUTPUT" (at 195.58 111.76 0) (effects (font (size 1.27 1.27)) (hide yes)))
  (property "Mfr" "Sensirion AG" (at 195.58 111.76 0) (effects (font (size 1.27 1.27)) (hide yes)))
  (property "Mfr P/N" "SGP41-D-R4" (at 195.58 111.76 0) (effects (font (size 1.27 1.27)) (hide yes)))
  (property "Supplier 1" "DigiKey" (at 195.58 111.76 0) (effects (font (size 1.27 1.27)) (hide yes)))
  (property "Supplier 1 P/N" "1649-SGP41-D-R4CT-ND" (at 195.58 111.76 0) (effects (font (size 1.27 1.27)) (hide yes)))
  (property "Supplier 2" "" (at 195.58 111.76 0) (effects (font (size 1.27 1.27)) (hide yes)))
  (property "Supplier 2 P/N" "" (at 195.58 111.76 0) (effects (font (size 1.27 1.27)) (hide yes)))
  (pin "3")
  (pin "1")
  (pin "6")
  (pin "2")
  (pin "4")
  (pin "5")
  (pin "7"))
 (symbol
  (lib_id "power:GND")
  (at 218.44 152.4 0)
  (unit 1)
  (exclude_from_sim no)
  (in_bom yes)
  (on_board yes)
  (dnp no)
  (property "Reference" "#PWR01" (at 218.44 158.75 0) (effects (font (size 1.27 1.27)) (hide yes)))
  (property "Value" "GND" (at 220.345 156.21 0) (effects (font (size 1.27 1.27)) (justify right)))
  (property "Footprint" "" (at 218.44 152.4 0) (effects (font (size 1.27 1.27)) (hide yes)))
  (property "Datasheet" "" (at 218.44 152.4 0) (effects (font (size 1.27 1.27)) (hide yes)))
  (property "Description" "Power symbol creates a global label with name \"GND\" , ground" (at 218.44 152.4 0) (effects (font (size 1.27 1.27)) (hide yes)))
  (pin "1"))
 (symbol
  (lib_id "power:+3V3")
  (at 218.44 137.16 0)
  (unit 1)
  (exclude_from_sim no)
  (in_bom yes)
  (on_board yes)
  (dnp no)
  (fields_autoplaced yes)
  (property "Reference" "#PWR02" (at 218.44 140.97 0) (effects (font (size 1.27 1.27)) (hide yes)))
  (property "Value" "+3V3" (at 218.44 132.08 0) (effects (font (size 1.27 1.27))))
  (property "Footprint" "" (at 218.44 137.16 0) (effects (font (size 1.27 1.27)) (hide yes)))
  (property "Datasheet" "" (at 218.44 137.16 0) (effects (font (size 1.27 1.27)) (hide yes)))
  (property "Description" "Power symbol creates a global label with name \"+3V3\"" (at 218.44 137.16 0) (effects (font (size 1.27 1.27)) (hide yes)))
  (pin "1"))
 (symbol
  (lib_id "power:+3V3")
  (at 152.4 106.68 0)
  (unit 1)
  (exclude_from_sim no)
  (in_bom yes)
  (on_board yes)
  (dnp no)
  (property "Reference" "#PWR08" (at 152.4 110.49 0) (effects (font (size 1.27 1.27)) (hide yes)))
  (property "Value" "+3V3" (at 152.4 102.87 0) (effects (font (size 1.27 1.27))))
  (property "Footprint" "" (at 152.4 106.68 0) (effects (font (size 1.27 1.27)) (hide yes)))
  (property "Datasheet" "" (at 152.4 106.68 0) (effects (font (size 1.27 1.27)) (hide yes)))
  (property "Description" "Power symbol creates a global label with name \"+3V3\"" (at 152.4 106.68 0) (effects (font (size 1.27 1.27)) (hide yes)))
  (pin "1"))
 (symbol
  (lib_id "MattsLibrary:SHT40-AD1B-R3")
  (at 198.12 144.78 0)
  (unit 1)
  (exclude_from_sim no)
  (in_bom yes)
  (on_board yes)
  (dnp no)
  (property "Reference" "U2" (at 198.12 133.985 0) (effects (font (size 1.27 1.27))))
  (property "Value" "SHT40-AD1B-R3" (at 198.12 135.89 0) (effects (font (size 1.27 1.27))))
  (property "Footprint" "MattsLibrary:SHT4X" (at 195.326 156.972 0) (effects (font (size 1.27 1.27)) (justify bottom) (hide yes)))
  (property "Datasheet" "https://sensirion.com/media/documents/33FD6951/67EB9032/HT_DS_Datasheet_SHT4x_5.pdf" (at 198.12 144.78 0) (effects (font (size 1.27 1.27)) (hide yes)))
  (property "Description" "SENSOR HUMIDITY 100 RH SMD" (at 198.12 144.78 0) (effects (font (size 1.27 1.27)) (hide yes)))
  (property "Mfr" "SHT40-AD1B-R3" (at 198.12 144.78 0) (effects (font (size 1.27 1.27)) (hide yes)))
  (property "Mfr P/N" "SHT40-AD1B-R3" (at 198.12 144.78 0) (effects (font (size 1.27 1.27)) (hide yes)))
  (property "Supplier 1" "DigiKey" (at 198.12 144.78 0) (effects (font (size 1.27 1.27)) (hide yes)))
  (property "Supplier 1 P/N" "1649-SHT40-AD1B-R3CT-ND" (at 198.12 144.78 0) (effects (font (size 1.27 1.27)) (hide yes)))
  (property "Supplier 2" "" (at 198.12 144.78 0) (effects (font (size 1.27 1.27)) (hide yes)))
  (property "Supplier 2 P/N" "" (at 198.12 144.78 0) (effects (font (size 1.27 1.27)) (hide yes)))
  (pin "1")
  (pin "4")
  (pin "2")
  (pin "3"))
 (symbol
  (lib_id "Connector:Conn_01x04_Pin")
  (at 121.92 119.38 0)
  (unit 1)
  (exclude_from_sim no)
  (in_bom yes)
  (on_board yes)
  (dnp no)
  (property "Reference" "J1" (at 121.92 111.76 0) (effects (font (size 1.27 1.27))))
  (property "Value" "Conn_01x04_Pin" (at 121.92 114.3 0) (effects (font (size 1.27 1.27))))
  (property "Footprint" "Connector_Molex:Molex_PicoBlade_53048-0410_1x04_P1.25mm_Horizontal" (at 121.92 119.38 0) (effects (font (size 1.27 1.27)) (hide yes)))
  (property "Datasheet" "https://www.molex.com/pdm_docs/sd/530480410_sd.pdf" (at 121.92 119.38 0) (effects (font (size 1.27 1.27)) (hide yes)))
  (property "Description" "CONN HEADER R/A 4POS 1.25MM" (at 121.92 119.38 0) (effects (font (size 1.27 1.27)) (hide yes)))
  (property "Mfr" "Molex" (at 121.92 119.38 0) (effects (font (size 1.27 1.27)) (hide yes)))
  (property "Mfr P/N" "0530480410" (at 121.92 119.38 0) (effects (font (size 1.27 1.27)) (hide yes)))
  (property "Supplier 1" "DigiKey" (at 121.92 119.38 0) (effects (font (size 1.27 1.27)) (hide yes)))
  (property "Supplier 1 P/N" "WM1744-ND" (at 121.92 119.38 0) (effects (font (size 1.27 1.27)) (hide yes)))
  (property "Supplier 2" "" (at 121.92 119.38 0) (effects (font (size 1.27 1.27)) (hide yes)))
  (property "Supplier 2 P/N" "" (at 121.92 119.38 0) (effects (font (size 1.27 1.27)) (hide yes)))
  (pin "4")
  (pin "2")
  (pin "1")
  (pin "3"))
 (symbol
  (lib_id "Device:C")
  (at 231.14 110.49 0)
  (unit 1)
  (exclude_from_sim no)
  (in_bom yes)
  (on_board yes)
  (dnp no)
  (property "Reference" "C3" (at 234.315 109.2199 0) (effects (font (size 1.27 1.27)) (justify left)))
  (property "Value" "1uF" (at 234.315 111.7599 0) (effects (font (size 1.27 1.27)) (justify left)))
  (property "Footprint" "Capacitor_SMD:C_0805_2012Metric_Pad1.18x1.45mm_HandSolder" (at 232.1052 114.3 0) (effects (font (size 1.27 1.27)) (hide yes)))
  (property "Datasheet" "https://mm.digikey.com/Volume0/opasdata/d220001/medias/docus/1105/CL21B105KAFNNNE_Spec.pdf" (at 231.14 110.49 0) (effects (font (size 1.27 1.27)) (hide yes)))
  (property "Description" "Unpolarized capacitor" (at 231.14 110.49 0) (effects (font (size 1.27 1.27)) (hide yes)))
  (property "Mfr" "Samsung Electro-Mechanics" (at 231.14 110.49 0) (effects (font (size 1.27 1.27)) (hide yes)))
  (property "Mfr P/N" "1276-1066-1-ND" (at 231.14 110.49 0) (effects (font (size 1.27 1.27)) (hide yes)))
  (property "Supplier 1" "DigiKey" (at 231.14 110.49 0) (effects (font (size 1.27 1.27)) (hide yes)))
  (property "Supplier 1 P/N" "1276-1066-1-ND" (at 231.14 110.49 0) (effects (font (size 1.27 1.27)) (hide yes)))
  (pin "1")
  (pin "2"))
 (sheet_instances
  (path ""
   (page "1")))
 (embedded_fonts no))
